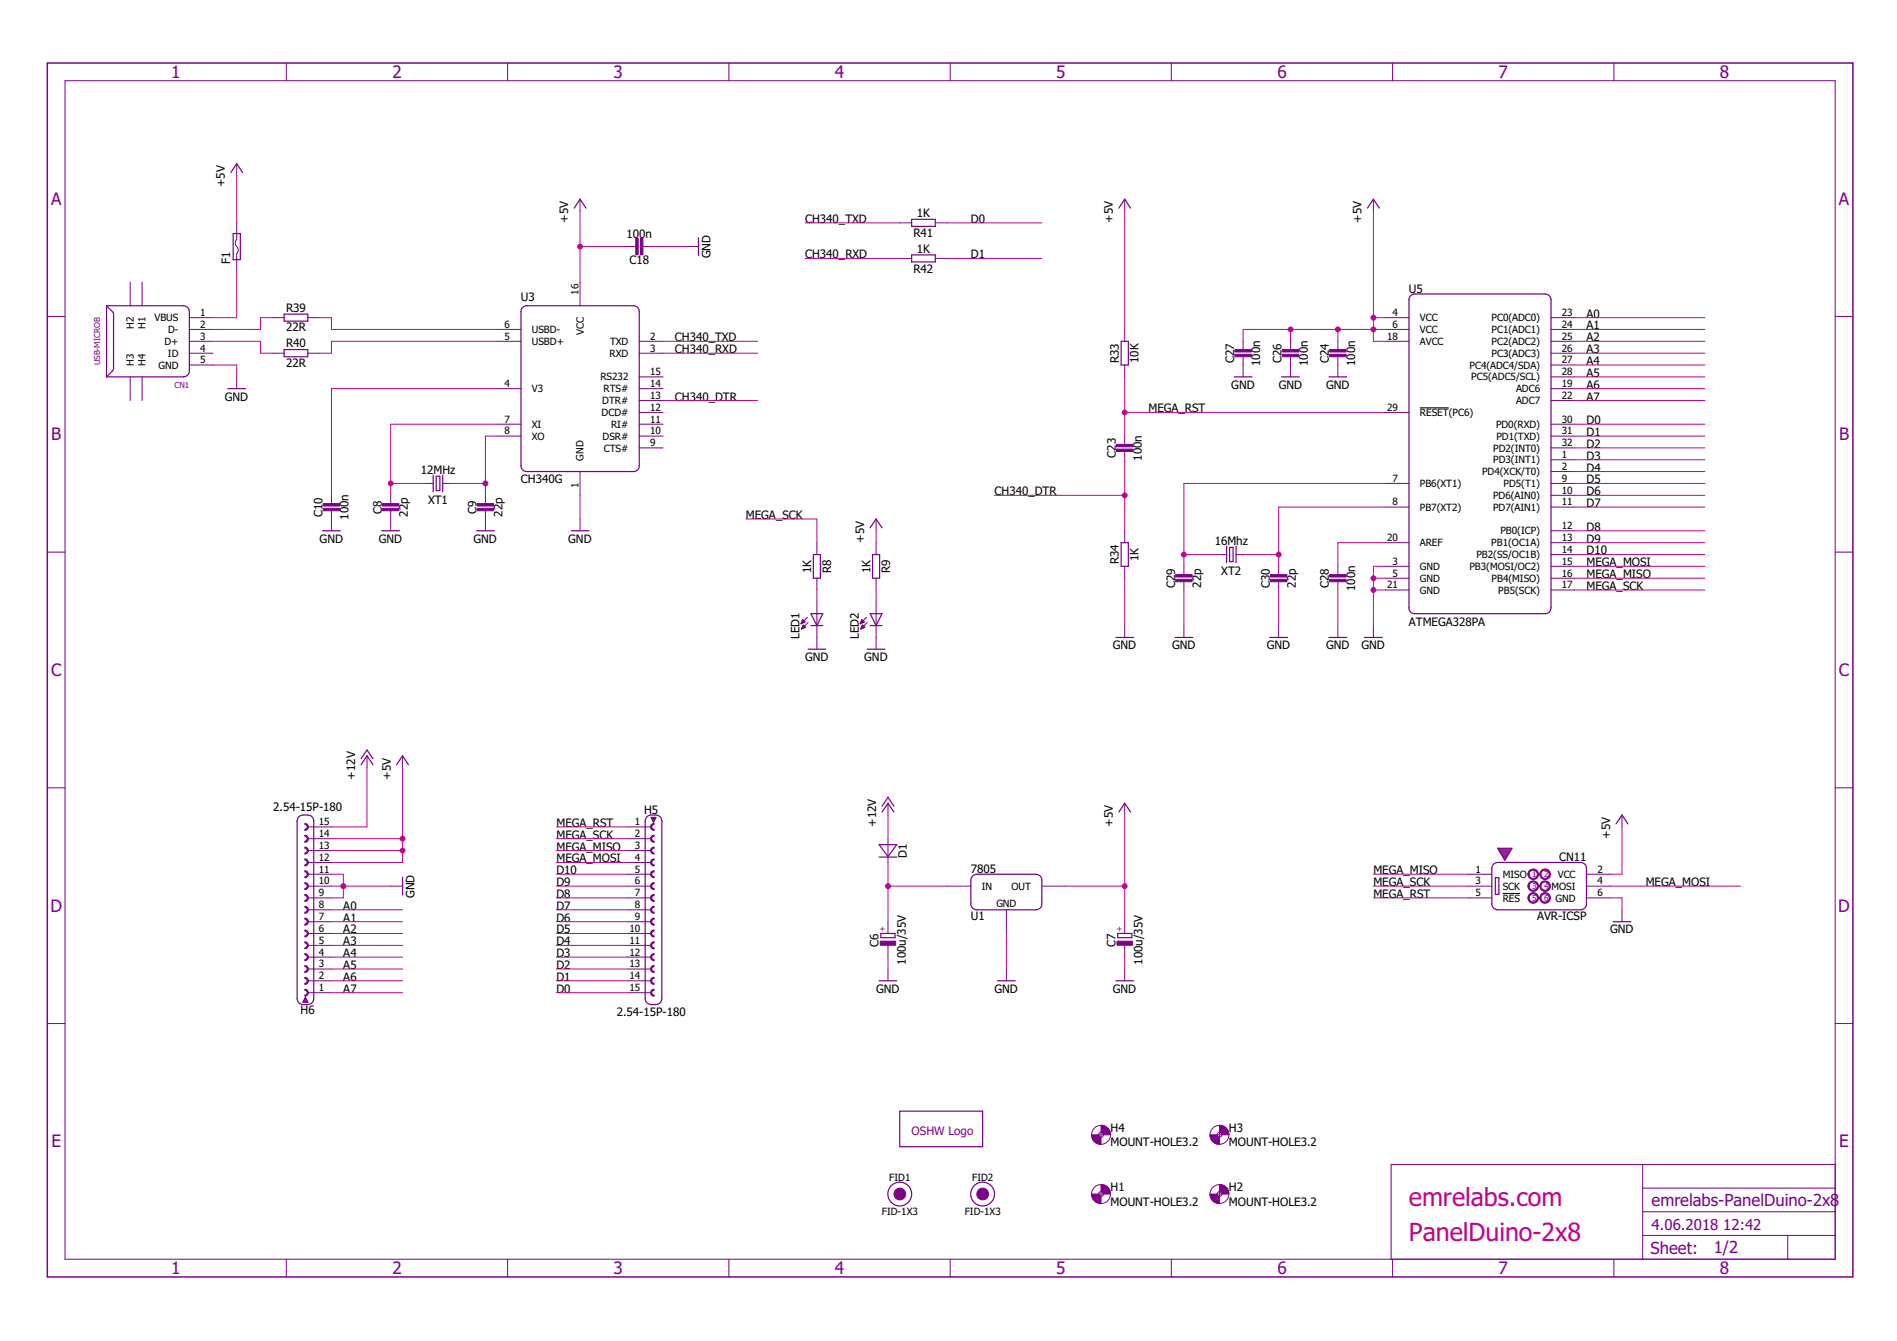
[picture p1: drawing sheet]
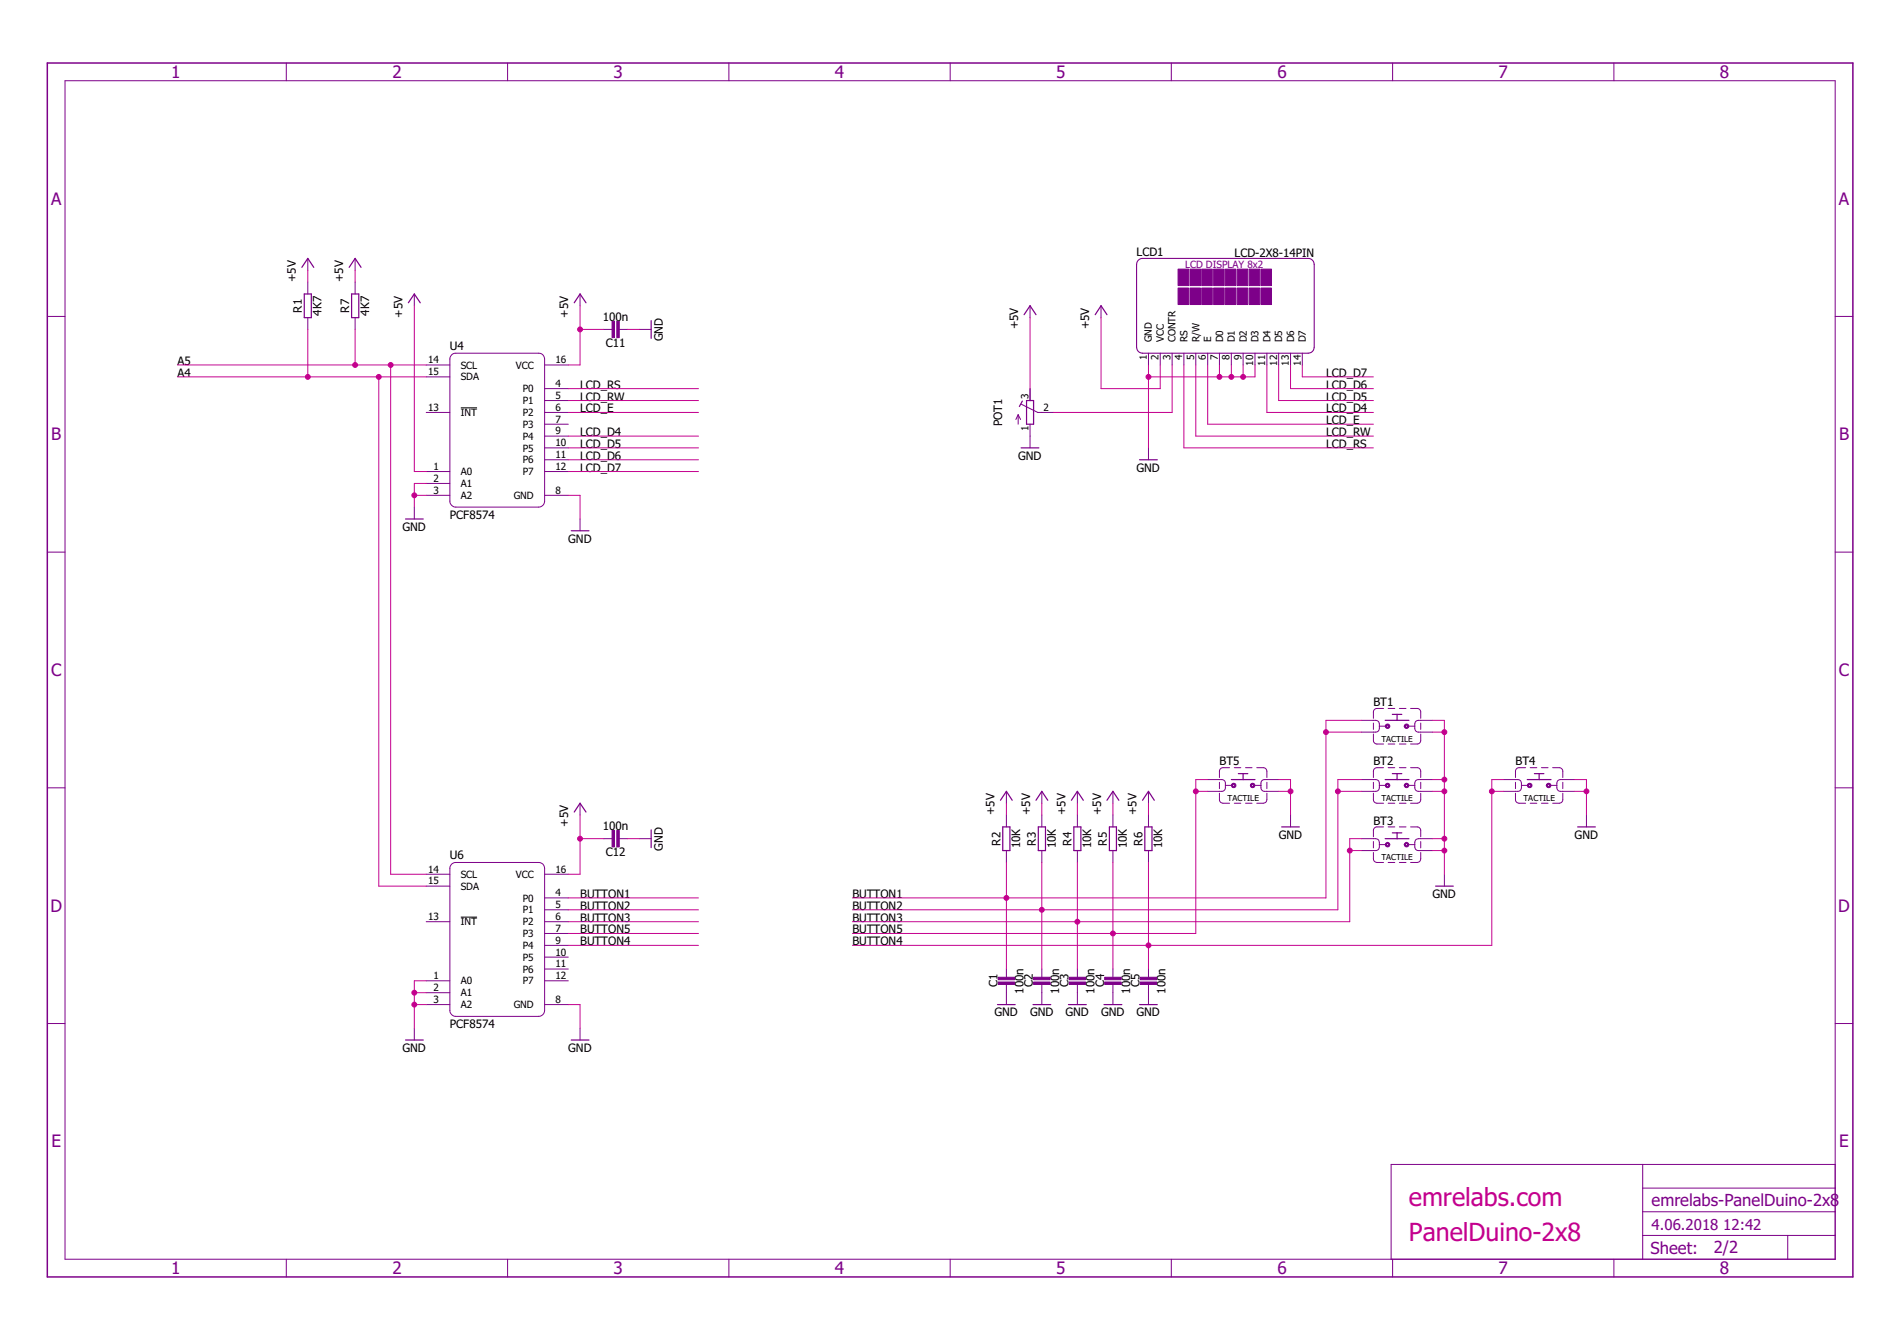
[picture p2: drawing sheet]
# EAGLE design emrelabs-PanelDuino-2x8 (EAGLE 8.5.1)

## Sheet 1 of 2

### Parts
C6  100u/35V  C-POL-SIZE-D-100U/35V  [ALU-SIZE-D]
C7  100u/35V  C-POL-SIZE-D-100U/35V  [ALU-SIZE-D]
C8  22p  C1206  [C1206]
C9  22p  C1206  [C1206]
C10  100n  C1206-100N  [C1206]
C18  100n  C1206-100N  [C1206]
C23  100n  C1206-100N  [C1206]
C24  100n  C1206-100N  [C1206]
C26  100n  C1206-100N  [C1206]
C27  100n  C1206-100N  [C1206]
C28  100n  C1206-100N  [C1206]
C29  22p  C1206  [C1206]
C30  22p  C1206  [C1206]
CN1  USB-MICROB  [USB-MICRO-B]
CN11  AVR-ICSP  [AVR-ICSP]
D1  D-DO214AC  [DO214AC]
F1  FUSE-PTC-1206  [F1206]
FID1  FID-1X3  FIDUCIAL1X3MM  [FIDUCIAL-1X3MM]
FID2  FID-1X3  FIDUCIAL1X3MM  [FIDUCIAL-1X3MM]
H1  MOUNT-HOLE3.2  [3,2]
H2  MOUNT-HOLE3.2  [3,2]
H3  MOUNT-HOLE3.2  [3,2]
H4  MOUNT-HOLE3.2  [3,2]
H5  2.54-15P-180  [2.54-15P]
H6  2.54-15P-180  [2.54-15P]
LED1  LED-1206  [LED1206]
LED2  LED-1206  [LED1206]
LOGO1  OSHWLOGOLOGO5MM  [OSHW_5MM]
R8  1K  R1206-1K  [R1206]
R9  1K  R1206-1K  [R1206]
R33  10K  R1206-10K  [R1206]
R34  1K  R1206-1K  [R1206]
R39  22R  R1206-22R  [R1206]
R40  22R  R1206-22R  [R1206]
R41  1K  R1206-1K  [R1206]
R42  1K  R1206-1K  [R1206]
U1  7805  7805-DPAK  [DPAK]
U3  CH340G  [SOIC-16]
U5  ATMEGA328PA  [TQFP32-6X6-P0.8]
XT1  12MHz  XT-2PIN-HC49  [XT-HC49]
XT2  16Mhz  XT-2PIN-HC49  [XT-HC49]

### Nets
+5V: C7.+ C18.1 C24.1 C26.1 C27.1 CN11.2(VCC) F1.2 H6.12 H6.13 H6.14 R9.1 R33.2 U1.3(OUT) U3.16(VCC) U5.4(VCC) U5.6(VCC) U5.18(AVCC) ; also sheet 2
+12V: D1.A H6.15
A0: H6.8 U5.23(PC0(ADC0))
A1: H6.7 U5.24(PC1(ADC1))
A2: H6.6 U5.25(PC2(ADC2))
A3: H6.5 U5.26(PC3(ADC3))
A4: H6.4 U5.27(PC4(ADC4/SDA)) ; also sheet 2
A5: H6.3 U5.28(PC5(ADC5/SCL)) ; also sheet 2
A6: H6.2 U5.19(ADC6)
A7: H6.1 U5.22(ADC7)
CH340_DTR: C23.2 R34.2 U3.13(DTR#)
CH340_RXD: R42.2 U3.3(RXD)
CH340_TXD: R41.2 U3.2(TXD)
D0: H5.15 R41.1 U5.30(PD0(RXD))
D1: H5.14 R42.1 U5.31(PD1(TXD))
D2: H5.13 U5.32(PD2(INT0))
D3: H5.12 U5.1(PD3(INT1))
D4: H5.11 U5.2(PD4(XCK/T0))
D5: H5.10 U5.9(PD5(T1))
D6: H5.9 U5.10(PD6(AIN0))
D7: H5.8 U5.11(PD7(AIN1))
D8: H5.7 U5.12(PB0(ICP))
D9: H5.6 U5.13(PB1(OC1A))
D10: H5.5 U5.14(PB2(SS/OC1B))
GND: C6.- C7.- C8.2 C9.2 C10.2 C18.2 C24.2 C26.2 C27.2 C28.2 C29.2 C30.2 CN1.5(GND) CN11.6(GND) H6.9 H6.10 H6.11 LED1.C LED2.C R34.1 U1.4(GND) U3.1(GND) U5.3(GND) U5.5(GND) U5.21(GND) ; also sheet 2
MEGA_MISO: CN11.1(MISO) H5.3 U5.16(PB4(MISO))
MEGA_MOSI: CN11.4(MOSI) H5.4 U5.15(PB3(MOSI/OC2))
MEGA_RST: C23.1 CN11.5(!RES!) H5.1 R33.1 U5.29(!RESET!(PC6))
MEGA_SCK: CN11.3(SCK) H5.2 R8.1 U5.17(PB5(SCK))
N$1: C6.+ D1.C U1.1(IN)
N$2: C10.1 U3.4(V3)
N$3: LED1.A R8.2
N$4: LED2.A R9.2
N$8: CN1.1(VBUS) F1.1
N$34: C28.1 U5.20(AREF)
N$38: C30.1 U5.8(PB7(XT2)) XT2.1
N$39: C9.1 U3.8(XO) XT1.1
N$40: C8.1 U3.7(XI) XT1.2
N$44: C29.1 U5.7(PB6(XT1)) XT2.2
N$88: CN1.2(D-) R39.1
N$89: CN1.3(D+) R40.1
N$90: R39.2 U3.6(USBD-)
N$91: R40.2 U3.5(USBD+)
Unconnected: CN1.4(ID) CN1.SH1(H1) CN1.SH2(H1) CN1.SH3(H4) CN1.SH4(H4) CN1.SH11(H1) CN1.SH21(H2) CN1.SH31(H3) CN1.SH41(H4) U3.9(CTS#) U3.10(DSR#) U3.11(RI#) U3.12(DCD#) U3.14(RTS#) U3.15(RS232)

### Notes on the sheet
- emrelabs.com
- PanelDuino-2x8

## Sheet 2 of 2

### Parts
BT1  TACTILE  TACTILE-4PIN-6X6MM-DIP  [TACTILE-6X6-DIP]
BT2  TACTILE  TACTILE-4PIN-6X6MM-DIP  [TACTILE-6X6-DIP]
BT3  TACTILE  TACTILE-4PIN-6X6MM-DIP  [TACTILE-6X6-DIP]
BT4  TACTILE  TACTILE-4PIN-6X6MM-DIP  [TACTILE-6X6-DIP]
BT5  TACTILE  TACTILE-4PIN-6X6MM-DIP  [TACTILE-6X6-DIP]
C1  100n  C1206-100N  [C1206]
C2  100n  C1206-100N  [C1206]
C3  100n  C1206-100N  [C1206]
C4  100n  C1206-100N  [C1206]
C5  100n  C1206-100N  [C1206]
C11  100n  C1206-100N  [C1206]
C12  100n  C1206-100N  [C1206]
LCD1  LCD-2X8-14PIN  [2X8-LCD-14PIN]
POT1  R-TRIM-5X4.5MM  [R-TRIM-5X4.5MM]
R1  4K7  R1206-4K7  [R1206]
R2  10K  R1206-10K  [R1206]
R3  10K  R1206-10K  [R1206]
R4  10K  R1206-10K  [R1206]
R5  10K  R1206-10K  [R1206]
R6  10K  R1206-10K  [R1206]
R7  4K7  R1206-4K7  [R1206]
U4  PCF8574  PCF8574-SOIC16W  [SOIC-16W]
U6  PCF8574  PCF8574-SOIC16W  [SOIC-16W]

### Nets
+5V: C11.1 C12.1 LCD1.2(VCC) POT1.3(E) R1.2 R2.2 R3.2 R4.2 R5.2 R6.2 R7.2 U4.1(A0) U4.16(VCC) U6.16(VCC) ; also sheet 1
A4: R1.1 U4.15(SDA) U6.15(SDA) ; also sheet 1
A5: R7.1 U4.14(SCL) U6.14(SCL) ; also sheet 1
BUTTON1: BT1.1A BT1.1B C1.1 R2.1 U6.4(P0)
BUTTON2: BT2.1A BT2.1B C2.1 R3.1 U6.5(P1)
BUTTON3: BT3.1A BT3.1B C3.1 R4.1 U6.6(P2)
BUTTON4: BT4.1A BT4.1B C5.1 R6.1 U6.9(P4)
BUTTON5: BT5.1A BT5.1B C4.1 R5.1 U6.7(P3)
GND: BT1.2A BT1.2B BT2.2A BT2.2B BT3.2A BT3.2B BT4.2A BT4.2B BT5.2A BT5.2B C1.2 C2.2 C3.2 C4.2 C5.2 C11.2 C12.2 LCD1.1(GND) LCD1.7(D0) LCD1.8(D1) LCD1.9(D2) LCD1.10(D3) POT1.1(A) U4.2(A1) U4.3(A2) U4.8(GND) U6.1(A0) U6.2(A1) U6.3(A2) U6.8(GND) ; also sheet 1
LCD_D4: LCD1.11(D4) U4.9(P4)
LCD_D5: LCD1.12(D5) U4.10(P5)
LCD_D6: LCD1.13(D6) U4.11(P6)
LCD_D7: LCD1.14(D7) U4.12(P7)
LCD_E: LCD1.6(E) U4.6(P2)
LCD_RS: LCD1.4(RS) U4.4(P0)
LCD_RW: LCD1.5(R/W) U4.5(P1)
N$7: LCD1.3(CONTR) POT1.2(S)
Unconnected: U4.7(P3) U4.13(!INT!) U6.10(P5) U6.11(P6) U6.12(P7) U6.13(!INT!)

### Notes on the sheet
- emrelabs.com
- PanelDuino-2x8
